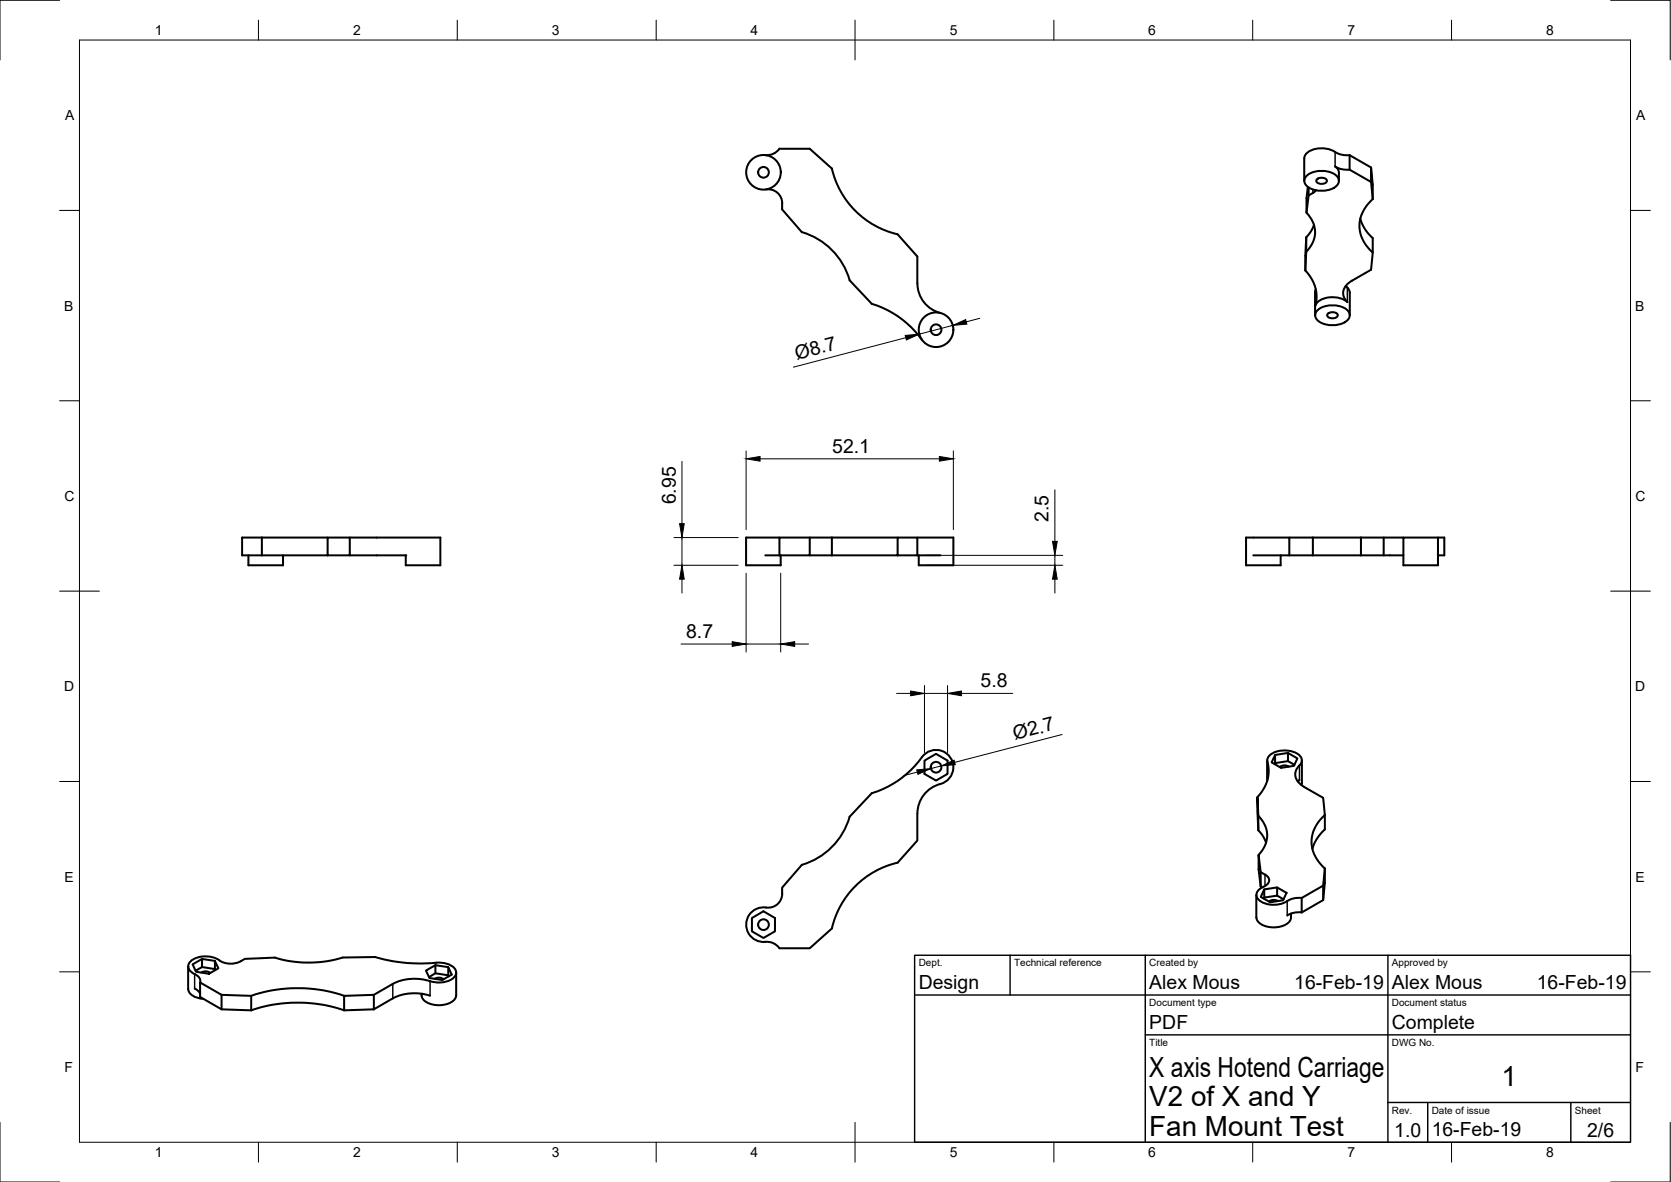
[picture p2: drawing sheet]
<svg xmlns="http://www.w3.org/2000/svg" width="420mm" height="297mm" viewBox="0 0 420 297" stroke-linecap="round" stroke-linejoin="round" font-family="sans-serif">
<!-- layer: Visible -->
<g fill="none" stroke="#000" stroke-width=".51">
<path d="M196 37.4l-1.3 1.1-1.1 .4-1.2 .1M196 37.4h7.6l5.6 5M335.7 38.2a6.1 6.1 0 0 0-7.5 .7l-.2 .9-.1 5.7M335.7 38.2l1.6 .7 2 .1M339.3 39v3.6M339.3 39l5.4 3.1M192.6 47.6a3.5 3.5 0 0 1 4.1 3.5v1.5l4.9 5.7a17.6 17.6 0 0 1 12 12.1M209.2 42.3a22.1 22.1 0 0 0 16.5 16.6M225.7 58.9l5 5.6v6.7M328.4 59.6v3.7M328.4 59.6l-.2 8.4M328.7 44.1a6.2 6.2 0 0 1 7.6 .4 1.82 1.82 0 0 1-.9 2.7 6.2 6.2 0 0 1-7.1-.8 1.64 1.64 0 0 1 .4-2.3z"/>
<path d="M328.8 47l-.3 2.8v3.7M329 49.1l-.5 4.4a6.6 6.6 0 0 1-.1 9.8M329 47.1v2M330.1 48.5l-1.1 .6M330.4 56.5l-1 1.9-1 1.2M330.9 47.8l-.8 .7M331.1 45.2a1.66 1.66 0 0 1 2.6 .2 1.55 1.55 0 0 1-2.7 0zM335.7 41.8l.6 .6 .3 .6 .1 2.5M335.7 41.8l1.6 .7 2 .1M339.3 42.6l5.4 3.1M342 54.9a10 10 0 0 0 3.2 4.9v3.7l-.5 4.3-4.7 2.7a3.2 3.2 0 0 0-1.2 5.4M344.7 45.7v-3.6l.5 4.3v3.6"/>
<path d="M344.7 45.7l.5 4.3M345.2 50a8.4 8.4 0 0 0 0 13.5M213.6 70.4l5.6 6a23.9 23.9 0 0 1 12.6 9M230.7 71.2a7.7 7.7 0 0 0 5.8 7.5M328.2 68a9.2 9.2 0 0 1 2.5 8.8M328.4 63.3l-.2 4.7M330.7 73.6v5.6M330.7 73.1v.5M330.8 72.7l-.1 .5M331.4 77.8a6.2 6.2 0 0 1 7.7 .5 1.82 1.82 0 0 1-1 2.7 6.2 6.2 0 0 1-7.1-.8 1.64 1.64 0 0 1 .4-2.4zM333.8 78.9a1.66 1.66 0 0 1 2.6 .3 1.55 1.55 0 0 1-2.7 0zM338.4 71.8l.4 .5"/>
<path d="M338.8 72.3l.4 .6 .2 .7v5.6M338.8 75.9a6.3 6.3 0 0 0-7.5 .1l-.6 .8M62.5 139.6v2.5h8.7v-2.5M65.8 135.1h16.6M65.8 139.6h16.6v-4.5h5.5v4.5h-5.5M65.8 135.1h-4.9v4.5h4.9M65.8 135.1v4.5M87.9 135.1h22.8v7h-8.7v-2.5M87.9 139.6h14.3M192.4 139.6h3.6M196 135.1h-8.4v7h8.7v-2.5M203.6 135.1h-7.6v4.5"/>
<path d="M203.6 139.6h5.6M209.2 135.1h16.5M209.2 135.1h-5.6v4.5h-7.6M209.2 139.6h16.5v-4.5h5v4.5h-5M209.2 135.1v4.5M230.7 135.1h9v7h-8.7v-2.5M230.7 139.6h5.8M315.1 139.6h9.1M322 139.6v2.5h-8.7v-7h10.9v4.5M324.2 139.6h5.9M324.2 135.1h5.9M330.1 135.1h12.1"/>
<path d="M330.1 139.6h12.1M330.1 135.1v4.5M342.2 135.1h10.7M342.2 139.6h10.7M342.2 135.1v4.5M347.9 135.1v4.5M361.6 135.1h-8.7v7h8.7v-7h1.6v4.5h-1.6M232.5 191.1l2.9-1.7 2.9 1.7v3.4l-2.9 1.7-2.9-1.7zM236.4 197a4.3 4.3 0 0 0 2.6-6.7 4.3 4.3 0 0 0-7.2 0 24.1 24.1 0 0 1-12.6 9l-5.6 6M236.5 197a7.7 7.7 0 0 0-5.8 7.5M318.6 191.1v5.1M318.7 195.1l.1 .5"/>
<path d="M320.6 189.7l-.1 2.3M320.6 191.8l3.2-.5 1.7 .9M320.6 189.7l3.2-.5 2.4 1.4-.8 1.9-3.3 .5-2.4-1.4zM323.8 189.2v2.1M324.1 192.6a1.97 1.97 0 0 0-2.3 .2M326.7 196l-.4 .4M327.3 191.1l-.1 6.2M201.6 217.3l-4.9 5.8a4.1 4.1 0 0 1-2.1 4.7l-1.5 .3a4.4 4.4 0 0 0-5.5 3.9 4.4 4.4 0 0 0 4.9 4.7M213.6 205.3a17.6 17.6 0 0 1-12 12M225.7 216.8a22.1 22.1 0 0 0-16.5 16.5M230.7 204.5v6.7l-5 5.6M316.2 200.3a9.4 9.4 0 0 0 2.4-9.3 3.7 3.7 0 0 1 4-2.4 4.6 4.6 0 0 1 4.7 2 1.65 1.65 0 0 1-.6 1.8 2.98 2.98 0 0 0 .5 4.8l5.5 3.3 .4 4.3v3.6a10.3 10.3 0 0 0-3.1 4.9"/>
<path d="M316.4 205a6.6 6.6 0 0 1 .1 9.8M316.4 208.6l1 1.3 .9 1.9M316.4 205l-.2-4.7 .2 8.3M316.4 205v3.6M317 219.2l1.1 .6M318.1 219.8a1.5 1.5 0 0 1 1 1.4 1.5 1.5 0 0 1-.9 1.4l-.5 .3a2.06 2.06 0 0 0-1.5 2.9 6.3 6.3 0 0 0 7.9 .4l1.8-.5h1.4M333.1 204.8a8.4 8.4 0 0 0 0 13.5M333.1 218.3v3.6l-.4 4.3-5.4 3.1v-3.6l5.4-3.1M333.1 218.3l-.4 4.3v3.6M189.1 230.7l2.9-1.7 2.9 1.7v3.3l-2.9 1.7-2.9-1.7zM209.2 233.3l-5.6 5h-7.6l-.8-.8-1-.6-1.8-.2M315.9 224.9v5.7"/>
<path d="M317 222.8v-3.6l-.5-4.4v3.7l.5 4.3 .4 .2M317.9 223.5l-.1 2.3M317.9 223.5l3.2-.5 2.4 1.4-.9 1.8-3.2 .5-2.4-1.3zM321.1 223v2.1M321.1 225.1l-3.2 .5M321.1 225.1l1.6 .9M321.3 226.4a1.97 1.97 0 0 0-2.2 .2M324.6 229.6a2.74 2.74 0 0 1-2.6 3.3 5.9 5.9 0 0 1-5.7-1.4l-.4-1M327.3 229.3l-2 .1-1.6 .7M47.3 242.9v5.6a3.1 3.1 0 0 0 3 2.4l.9 .1M48.4 242.3l2.4-1.3 3.2 .5 .9 1.8-2.4 1.4-3.2-.5zM49 248.4l1 .8 .3 .6"/>
<path d="M50.6 244.4a1.97 1.97 0 0 1 2.3 .1M50.8 241v2l-1.6 1M50.8 243l3.2 .5M54 241.5v2M54 243.5l.1 .3M55.2 241.4a5.6 5.6 0 0 0 6.4-.4l7.5-.3a29.4 29.4 0 0 0 17.1-.1l8.1-.1a41.4 41.4 0 0 0 16.2 1.4 4 4 0 0 1 4.2 2.3 3.1 3.1 0 0 1-3.2 2.6l-2.1 .1-1.3-.3M55.2 241.4a6.2 6.2 0 0 0-7.5 .5 1.9 1.9 0 0 0 1.3 2.9 1.85 1.85 0 0 1 1.3 2.1M55.7 250l-5.4-3.1v3.6l5.4 3.1 7.5 .3M55.7 250v3.6M55.7 250l7.5 .3M63.2 250.3a36.3 36.3 0 0 1 23.3 0M63.2 253.9a36.3 36.3 0 0 1 23.3 0"/>
<path d="M63.2 250.3v3.6M86.5 250.3l7.5-.3v3.6l-7.5 .3zM98.8 247.3l-4.8 2.7M107.1 243.9l2.4-1.3 3.2 .4 .9 1.9-2.4 1.4-3.2-.5zM108.1 246.6a12.3 12.3 0 0 0-9.3 .7M108.1 250.2a12.3 12.3 0 0 0-9.3 .7l-4.8 2.7M109.3 246a1.97 1.97 0 0 1 2.2 .1M109.5 242.6v2M112.7 243v2.1M112.8 245.3l-.1-.2-3.2-.5-1.6 .9M114.7 244.4v5.7a2.95 2.95 0 0 1-2.7 2.3 5.9 5.9 0 0 1-5.7-1.3l-.2-.5-.1-.9"/>
<circle cx="192" cy="43.3" r="4.4"/>
<circle cx="192" cy="43.3" r="1.34"/>
<circle cx="235.4" cy="82.9" r="4.4"/>
<circle cx="235.4" cy="82.9" r="1.34"/>
<circle cx="235.4" cy="192.8" r="1.34"/>
<circle cx="192" cy="232.4" r="1.34"/>
</g>
<!-- layer: Visible Narrow -->
<path d="M335.7 38.2v3.6M330.1 47.6v.9M330.7 73.2v3.6M338.8 72.3v3.6M318.7 191.5v3.6M326.7 192.4v3.6M318.1 219.8v2.9M323.7 226.4v3.7M48.9 244.8v3.6M98.8 247.3v3.6M108.1 246.6v3.6" fill="none" stroke="#000" stroke-width=".36"/>
<!-- layer: Border -->
<g fill="none" stroke="#000" stroke-width=".25">
<path d="M15 .1h-15v15M20 10.1h390v276.9h-390zM65 5.1v5M115 5.1v5M165 5.1v5M215 5.1v10M265 5.1v5M315 5.1v5M365 5.1v5M405 .1h15v15M15 52.9h5M410 52.9h5"/>
<path d="M15 100.7h5M410 100.7h5M15 148.6h10M405 148.6h10M15 196.4h5M410 196.4h5M15 244.2h5M410 244.2h5M0 282.1v14.9h15M65 287v5M115 287v5M165 287v5"/>
<path d="M215 282.1v9.9M265 287v5M315 287v5M365 287v5M420 282.1v14.9h-15"/>
</g>
<!-- layer: TitleBlock -->
<path d="M230 240.1h180v46.9h-180zM230 250h180M254 240.1v9.9M288 240.1v46.9M349 240.1v46.9M288 260.1h122M349 277.1h61M359 277.1v9.9M395 277.1v9.9" fill="none" stroke="#000" stroke-width=".36"/>
<!-- layer: Dimensions -->
<g fill="none" stroke="#000" stroke-width=".25">
<path d="M246.3 80l-3.3 .9M227.8 84.9l-28.3 7.4M239.6 81.8l-8.5 2.2M171.5 116v15.6M187.6 113.3v19.8M191.1 115.3h45.1M239.7 113.3v19.8M169.5 135.1h16.1M171.5 135.1v7M232.7 139.6h34.5M265.2 123.1v12.9M265.2 139.6v2.5"/>
<path d="M169.5 142.1h16.1M171.5 145.5v3.5M187.6 144v19.9M196.3 144v19.9M233 142.1h34.2M265.2 145.5v3.5M171.2 161.8h12.9M187.6 161.8h8.7M199.8 161.8h3.5M225.4 174.3h3.6M232.5 172.3v16.8M232.5 174.3h5.8"/>
<path d="M238.3 172.3v16.8M241.7 174.3h12.9M230.7 194l-3.4 .9M236.7 192.5l-2.7 .7M267.1 184.6l-27 7"/>
</g>
<g fill="#000" stroke="#000" stroke-width=".25">
<path d="M227.6 84.3l3.5-.3-3.2 1.4zM239.6 81.8l3.2-1.5 .3 1.2zM187.6 115.3l3.5-.6v1.2zM236.2 114.7l3.5 .6-3.5 .6zM170.9 131.6h1.1l-.5 3.5zM264.6 136h1.2l-.6 3.6zM171.5 142.1l.5 3.4h-1.1zM265.2 142.1l.6 3.4h-1.2zM184.1 161.3l3.5 .5-3.5 .6zM196.3 161.8l3.5-.5v1.1zM229 173.7l3.5 .6-3.5 .5zM238.3 174.3l3.4-.6v1.1z"/>
<path d="M230.5 193.5l3.5-.3-3.2 1.4zM236.7 192.5l3.2-1.5 .3 1.2z"/>
</g>
<g font-size="7">
<text x="289" y="270.6">X axis Hotend Carriage</text>
<text x="377.5" y="273">1</text>
<text x="289" y="278.1">V2 of X and Y</text>
<text x="289" y="285.5">Fan Mount Test</text>
</g>
<g font-size="4.9">
<text x="200.3" y="90.4" transform="rotate(-15 200.3 90.4)">Ø8.7</text>
<text x="209.3" y="113.7">52.1</text>
<text x="169.9" y="126.8" transform="rotate(-90 169.9 126.8)">6.95</text>
<text x="263.7" y="131.2" transform="rotate(-90 263.7 131.2)">2.5</text>
<text x="172.5" y="160.3">8.7</text>
<text x="246.5" y="172.7">5.8</text>
<text x="255.1" y="186" transform="rotate(-15 255.1 186)">Ø2.7</text>
<text x="231" y="248.5">Design</text>
<text x="289" y="248.5">Alex Mous</text>
<text x="325.4" y="248.5">16-Feb-19</text>
<text x="350" y="248.5">Alex Mous</text>
<text x="386.4" y="248.5">16-Feb-19</text>
<text x="289" y="258.6">PDF</text>
<text x="350" y="258.6">Complete</text>
<text x="350.6" y="285.7">1.0</text>
<text x="360" y="285.5">16-Feb-19</text>
<text x="399.1" y="285.7">2/6</text>
</g>
<g font-size="3.5">
<text x="39" y="8.8">1</text>
<text x="88.8" y="8.8">2</text>
<text x="138.8" y="8.8">3</text>
<text x="188.7" y="8.8">4</text>
<text x="238.8" y="8.8">5</text>
<text x="288.7" y="8.8">6</text>
<text x="338.8" y="8.8">7</text>
<text x="388.8" y="8.8">8</text>
<text x="16.4" y="30.2">A</text>
<text x="411.4" y="30.2">A</text>
<text x="16.2" y="78">B</text>
<text x="411.2" y="78">B</text>
<text x="16.2" y="125.9">C</text>
<text x="411.2" y="125.9">C</text>
<text x="16.2" y="173.7">D</text>
<text x="411.2" y="173.7">D</text>
<text x="16.2" y="221.6">E</text>
<text x="411.2" y="221.6">E</text>
<text x="16.2" y="269.4">F</text>
<text x="411.2" y="269.4">F</text>
<text x="39" y="290.8">1</text>
<text x="88.8" y="290.8">2</text>
<text x="138.8" y="290.8">3</text>
<text x="188.7" y="290.8">4</text>
<text x="238.8" y="290.8">5</text>
<text x="288.7" y="290.8">6</text>
<text x="338.8" y="290.8">7</text>
<text x="388.8" y="290.8">8</text>
</g>
<g font-size="2.5">
<text x="231" y="242.9">Dept.</text>
<text x="255" y="242.9">Technical reference</text>
<text x="289" y="242.9">Created by</text>
<text x="350" y="242.9">Approved by</text>
<text x="289" y="252.8">Document type</text>
<text x="350" y="252.8">Document status</text>
<text x="289" y="262.9">Title</text>
<text x="350" y="262.9">DWG No.</text>
<text x="350" y="279.9">Rev.</text>
<text x="360" y="279.9">Date of issue</text>
<text x="396" y="279.9">Sheet</text>
</g>
</svg>
